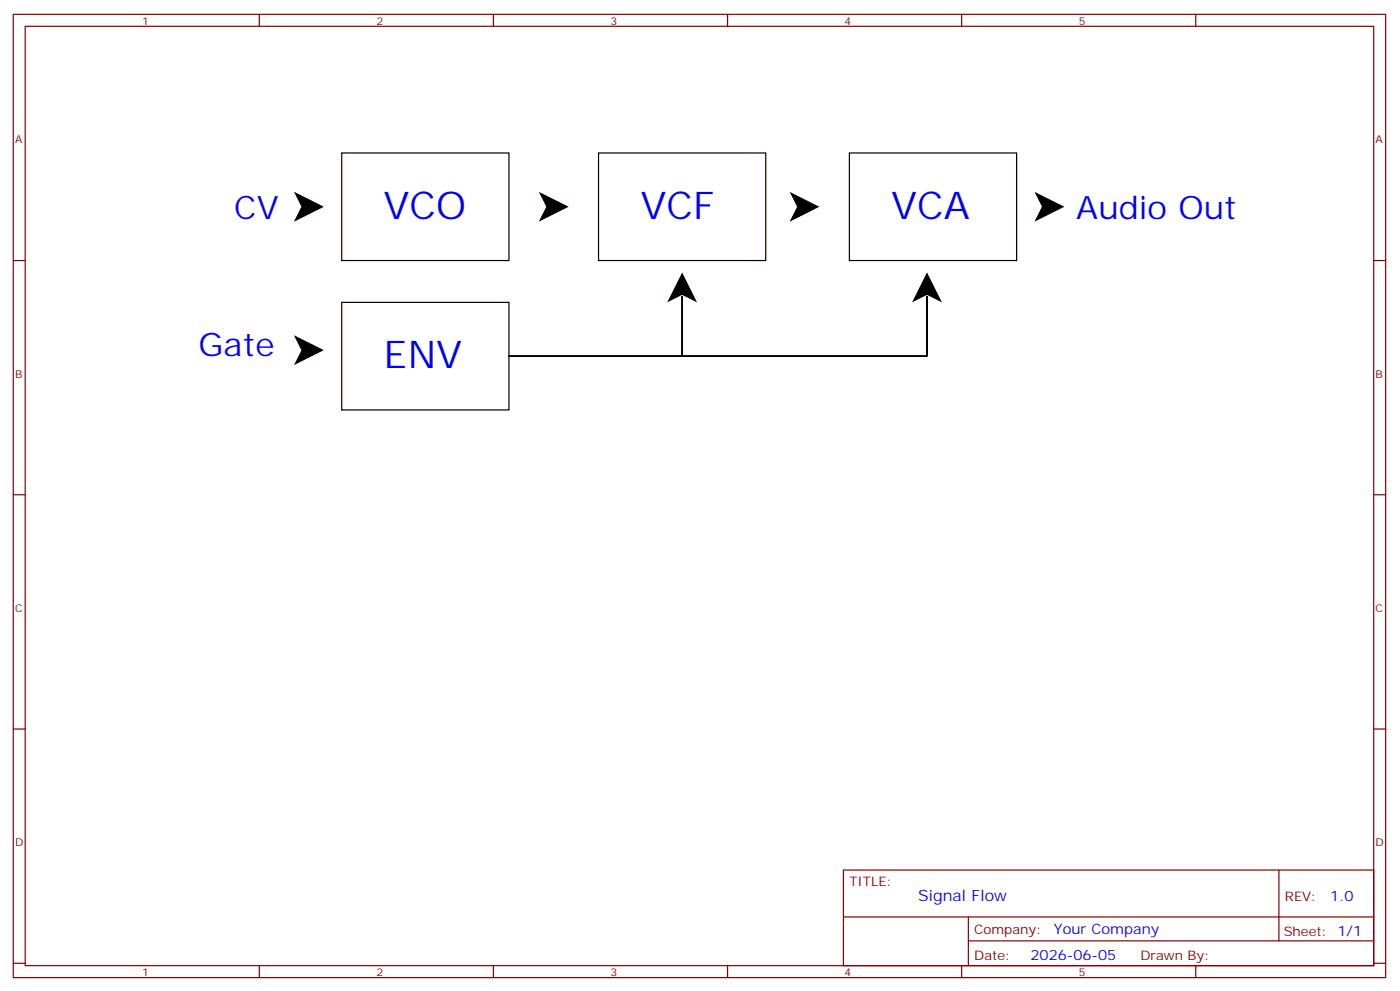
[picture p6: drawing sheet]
<svg xmlns="http://www.w3.org/2000/svg" width="413mm" height="293mm" viewBox="0 0 413 293" stroke-linecap="round" stroke-linejoin="round" font-family="sans-serif">
<g fill="none" stroke="#870000" stroke-width=".35">
<path d="M3.9 4.2h405.4v284.4h-405.4zM7.4 7.8h398.3v277.2h-398.3zM76.6 4.2v3.6M145.7 4.2v3.6M214.9 4.2v3.6M284 4.2v3.6M353.2 4.2v3.6M3.9 76.9h3.5M405.7 76.9h3.6M3.9 146h3.5M405.7 146h3.6M3.9 215.2h3.5"/>
<path d="M405.7 215.2h3.6M249.1 256.8h156.6v28.2h-156.6zM377.7 256.8v20.9M249.1 270.7h156.5M286 277.7h119.6M286 270.7v14.1M3.9 284.3h3.5M76.6 285v3.6M145.7 285v3.6M214.9 285v3.6M284 285v3.6M353.2 285v3.6"/>
<path d="M405.7 284.3h3.6"/>
</g>
<path d="M100.9 45.2h49.4v31.7h-49.4zM176.8 45.2h49.4v31.7h-49.4zM250.9 45.2h49.3v31.7h-49.3zM100.9 89.3h49.4v31.7h-49.4zM150.3 105.1h123.5v-17.6v17.6h-72.3v-17.6v17.6z" fill="none" stroke="#000" stroke-width=".35"/>
<path d="M86.8 56.6l8.8 4.4-8.8 4.4 2.2-4.4zM159.1 56.6l8.9 4.4-8.9 4.4 2.2-4.4zM233.2 56.6l8.8 4.4-8.8 4.4 2.2-4.4zM305.5 56.6l8.9 4.4-8.9 4.4 2.2-4.4zM201.5 80.4l4.4 8.9-4.4-2.3-4.4 2.3zM273.8 80.4l4.4 8.9-4.4-2.3-4.4 2.3zM86.8 99l8.8 4.4-8.8 4.4 2.2-4.4z" fill="#000"/>
<g font-size="11.3" fill="#00f">
<text x="113.3" y="64.6">VCO</text>
<text x="189.1" y="64.6">VCF</text>
<text x="263.2" y="64.6">VCA</text>
<text x="113.3" y="108.7">ENV</text>
</g>
<g font-size="9.5" fill="#00f">
<text x="69.2" y="64.6">CV</text>
<text x="317.9" y="64.6">Audio Out</text>
<text x="58.6" y="105.1">Gate</text>
</g>
<text font-size="4.6" fill="#00f" x="271.2" y="265.8">Signal Flow</text>
<g font-size="4.2" fill="#00f">
<text x="392.9" y="266.1">1.0</text>
<text x="311.3" y="275.6">Your Company</text>
<text x="304.3" y="283.4">2026-06-05</text>
</g>
<g font-size="3.9" fill="#800">
<text x="250.9" y="261.4">TITLE:</text>
<text x="379.5" y="266.1">REV:</text>
<text x="287.8" y="275.6">Company:</text>
<text x="379.1" y="276.2">Sheet: 1/1</text>
<text x="287.8" y="283.3">Date:</text>
<text x="336.8" y="283.4">Drawn By:</text>
</g>
<g font-size="3.2" fill="#800">
<text x="42" y="7.2">1</text>
<text x="111.2" y="7.2">2</text>
<text x="180.3" y="7.2">3</text>
<text x="249.4" y="7.2">4</text>
<text x="318.6" y="7.2">5</text>
<text x="4.4" y="42.3">A</text>
<text x="406.3" y="42.3">A</text>
<text x="4.4" y="111.5">B</text>
<text x="406.3" y="111.5">B</text>
<text x="4.4" y="180.6">C</text>
<text x="406.3" y="180.6">C</text>
<text x="4.4" y="249.8">D</text>
<text x="406.3" y="249.8">D</text>
<text x="42" y="288">1</text>
<text x="111.2" y="288">2</text>
<text x="180.3" y="288">3</text>
<text x="249.4" y="288">4</text>
<text x="318.6" y="288">5</text>
</g>
</svg>
